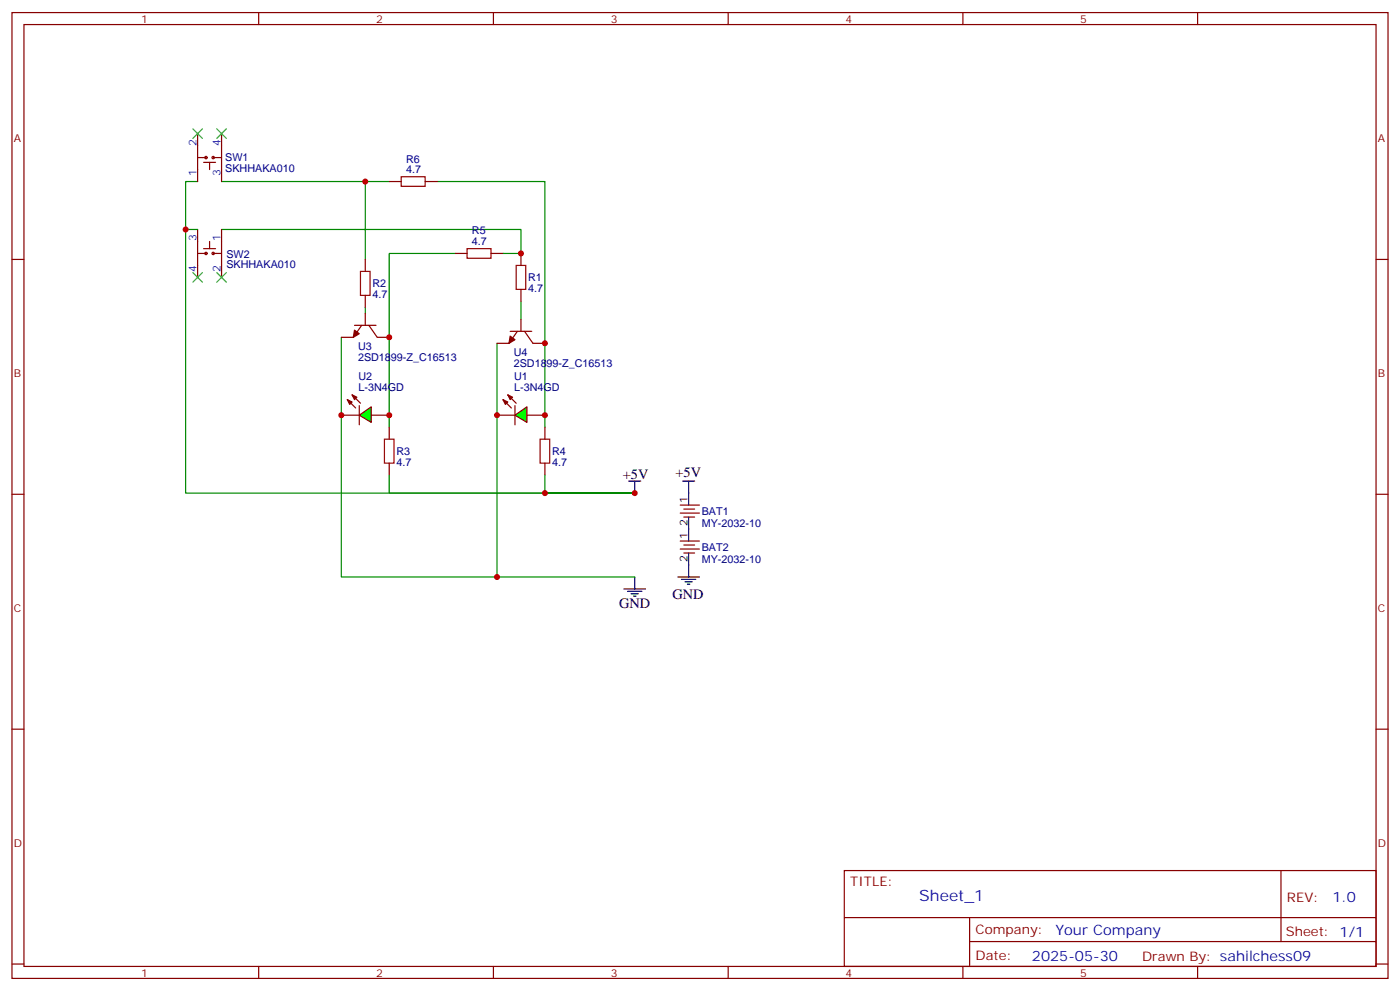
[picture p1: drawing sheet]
<svg xmlns="http://www.w3.org/2000/svg" width="412mm" height="292mm" viewBox="0 0 412 292" stroke-linecap="round" stroke-linejoin="round" font-family="sans-serif">
<g fill="none" stroke="#870000" stroke-width=".35">
<path d="M3.5 3.7h405.4v284.3h-405.4zM7.1 7.2h398.2v277.3h-398.2zM76.2 3.7v3.5M145.3 3.7v3.5M214.5 3.7v3.5M283.6 3.7v3.5M352.8 3.7v3.5M58.2 39.3v14.1M65.3 39.3v14.1M58.2 46.4h2.5M60 47.8h3.5M61.7 47.8v2.1"/>
<path d="M62.8 46.4h2.5M114.7 53.4h3.5M125.2 53.4h3.6M3.5 76.4h3.6M58.2 67.6v14.1M58.2 74.6h2.5M60 73.2h3.5M61.7 71.1v2.1M62.8 74.6h2.5M65.3 67.6v14.1M107.6 76.4v3.5M134.1 74.6h3.5"/>
<path d="M144.6 74.6h3.6M153.5 74.6v3.5M405.3 76.4h3.6M107.6 87v3.5M153.5 85.2v3.5M114.7 125.8v3.5M114.7 136.3v3.6M160.5 125.8v3.5M160.5 136.3v3.6M3.5 145.5h3.6M405.3 145.5h3.6M3.5 214.7h3.6"/>
<path d="M405.3 214.7h3.6M248.7 256.3h156.6v28.2h-156.6zM377.3 256.3v20.9M248.7 270.1h156.5M285.6 277.2h119.6M285.6 270.1v14.2M3.5 283.8h3.6M76.2 284.5v3.5M145.3 284.5v3.5M214.5 284.5v3.5M283.6 284.5v3.5M352.8 284.5v3.5"/>
<path d="M405.3 283.8h3.6"/>
<circle cx="60.7" cy="46.4" r=".35"/>
<circle cx="62.8" cy="46.4" r=".35"/>
<circle cx="60.7" cy="74.6" r=".35"/>
<circle cx="62.8" cy="74.6" r=".35"/>
</g>
<path d="M185.2 141.6h3.5M187 141.6v3.6M183.8 173.4h6.3M184.9 174.1h4.2M185.9 174.8h2.1M186.6 175.5h.7M187 169.9v3.5" fill="none" stroke="#000" stroke-width=".35"/>
<path d="M58.2 53.4h-3.5v91.8h132.3h-26.5v-5.3M65.3 53.4h49.4M107.6 53.4v23M128.8 53.4h31.7v72.4M54.7 67.6h3.5M65.3 67.6h88.2v7h-5.3M134.1 74.6h-19.4v51.2M100.5 99.3v70.6h45.9M107.6 90.5v1.8M153.5 88.7v5.3M146.4 101.1v68.8h40.6M114.7 139.9v5.3h45.8" fill="none" stroke="#008700" stroke-width=".35"/>
<path d="M118.2 52h7v2.9h-7zM106.2 79.9h2.8v7.1h-2.8zM137.6 73.2h7v2.8h-7zM152 78.1h2.9v7.1h-2.9zM113.2 129.3h2.9v7h-2.9zM159.1 129.3h2.8v7h-2.8z" fill="none" stroke="#a10000" stroke-width=".35"/>
<path d="M56.8 37.9l2.8 2.8M59.6 37.9l-2.8 2.8M63.9 37.9l2.8 2.8M66.7 37.9l-2.8 2.8M56.8 80.3l2.8 2.8M59.6 80.3l-2.8 2.8M63.9 80.3l2.8 2.8M66.7 80.3l-2.8 2.8" fill="none" stroke="#3c3" stroke-width=".35"/>
<path d="M151.7 122.2l3.5-2.4v4.6z" fill="#0f0" stroke="#870000" stroke-width=".35"/>
<path d="M148.2 117.7l2.4 2.4M149.6 116.2l2.4 2.5M151.7 119.4v5.7M146.4 122.2h5.3M155.2 122.2h5.3" fill="none" stroke="#870000" stroke-width=".35"/>
<g fill="#870000" stroke="#870000" stroke-width=".35">
<path d="M149.6 116.2l1.4 .7-.7 .8z"/>
<path d="M148.2 117.7l1.4 .7-.7 .7z"/>
</g>
<path d="M105.8 122.2l3.6-2.4v4.6z" fill="#0f0" stroke="#870000" stroke-width=".35"/>
<g fill="none" stroke="#870000" stroke-width=".35">
<path d="M104.4 95.8h6.4M106.5 95.8l-2.4 3.5h-3.6M107.6 92.3v3.5M108.7 95.8l2.4 3.5h3.6M150.3 97.5h6.3M152.4 97.5l-2.5 3.6h-3.5M153.5 94v3.5M154.5 97.5l2.5 3.6h3.5M102.3 117.7l2.5 2.4M103.7 116.2l2.5 2.5M105.8 119.4v5.7M100.5 122.2h5.3"/>
<path d="M109.4 122.2h5.3M200.4 148.7h5.6M200.4 151h5.6M200.4 159.3h5.6M201.4 149.9h3.2M201.4 152.2h3.2M200.4 161.6h5.6M201.4 160.5h3.2M201.4 162.8h3.2"/>
</g>
<g fill="#870000" stroke="#870000" stroke-width=".35">
<path d="M103.7 116.2l1.4 .7-.7 .8z"/>
<path d="M102.3 117.7l1.4 .7-.7 .7z"/>
<path d="M104.4 97.2l1.4 1-1.7 1.1z"/>
<path d="M150.3 99l1.4 1-1.8 1.1z"/>
</g>
<path d="M201.1 141.6h3.5M202.8 141.6v7.1M202.8 152.2v7.1M199.7 169.9h6.3M200.7 170.6h4.3M201.8 171.3h2.1M202.5 172h.7M202.8 162.8v7.1" fill="none" stroke="#000" stroke-width=".35"/>
<g fill="#c00">
<circle cx="160.5" cy="145.2" r=".88"/>
<circle cx="146.4" cy="169.9" r=".88"/>
<circle cx="107.6" cy="53.4" r=".88"/>
<circle cx="187" cy="145.2" r=".88"/>
<circle cx="54.7" cy="67.6" r=".88"/>
<circle cx="153.5" cy="74.6" r=".88"/>
<circle cx="160.5" cy="122.2" r=".88"/>
<circle cx="146.4" cy="122.2" r=".88"/>
<circle cx="114.7" cy="122.2" r=".88"/>
<circle cx="100.5" cy="122.2" r=".88"/>
<circle cx="114.7" cy="99.3" r=".88"/>
<circle cx="160.5" cy="101.1" r=".88"/>
</g>
<text font-size="4.6" fill="#00f" x="270.8" y="265.3">Sheet_1</text>
<g font-size="4.2">
<text x="183.4" y="140.9">+5V</text>
<text x="199" y="140.4">+5V</text>
<text x="182.4" y="179">GND</text>
<text x="198.1" y="176.4">GND</text>
</g>
<g font-size="4.2" fill="#00f">
<text x="392.5" y="265.6">1.0</text>
<text x="310.9" y="275.1">Your Company</text>
<text x="304" y="282.9">2025-05-30</text>
</g>
<g font-size="3.9" fill="#800">
<text x="250.5" y="260.9">TITLE:</text>
<text x="379.1" y="265.6">REV:</text>
<text x="287.4" y="275.1">Company:</text>
<text x="378.7" y="275.7">Sheet: 1/1</text>
<text x="287.4" y="282.8">Date:</text>
<text x="336.4" y="282.8">Drawn By: sahilchess09</text>
</g>
<g font-size="3.2" fill="#800">
<text x="41.6" y="6.7">1</text>
<text x="110.8" y="6.7">2</text>
<text x="179.9" y="6.7">3</text>
<text x="249.1" y="6.7">4</text>
<text x="318.2" y="6.7">5</text>
<text x="4.1" y="41.8">A</text>
<text x="405.9" y="41.8">A</text>
<text x="4.1" y="110.9">B</text>
<text x="405.9" y="110.9">B</text>
<text x="4.1" y="180.1">C</text>
<text x="405.9" y="180.1">C</text>
<text x="4.1" y="249.2">D</text>
<text x="405.9" y="249.2">D</text>
<text x="41.6" y="287.5">1</text>
<text x="110.8" y="287.5">2</text>
<text x="179.9" y="287.5">3</text>
<text x="249.1" y="287.5">4</text>
<text x="318.2" y="287.5">5</text>
</g>
<g font-size="3.2" fill="#00f">
<text x="57.9" y="42.9" transform="rotate(-90 57.9 42.9)">2</text>
<text x="64.9" y="42.9" transform="rotate(-90 64.9 42.9)">4</text>
<text x="57.9" y="51.9" transform="rotate(-90 57.9 51.9)">1</text>
<text x="64.9" y="51.9" transform="rotate(-90 64.9 51.9)">3</text>
<text x="57.9" y="71.1" transform="rotate(-90 57.9 71.1)">3</text>
<text x="64.9" y="71.1" transform="rotate(-90 64.9 71.1)">1</text>
<text x="57.9" y="80.2" transform="rotate(-90 57.9 80.2)">4</text>
<text x="64.9" y="80.2" transform="rotate(-90 64.9 80.2)">2</text>
</g>
<g font-size="3.2" fill="#000080">
<text x="66.3" y="47.5">SW1</text>
<text x="119.6" y="47.9">R6</text>
<text x="66.3" y="50.7">SKHHAKA010</text>
<text x="119.6" y="51">4.7</text>
<text x="139" y="69">R5</text>
<text x="66.7" y="75.8">SW2</text>
<text x="139" y="72.1">4.7</text>
<text x="66.7" y="79">SKHHAKA010</text>
<text x="155.6" y="82.8">R1</text>
<text x="109.7" y="87.7">4.7</text>
<text x="109.7" y="84.6">R2</text>
<text x="155.6" y="86">4.7</text>
<text x="105.5" y="106.2">2SD1899-Z_C16513</text>
<text x="105.5" y="103">U3</text>
<text x="151.3" y="108">2SD1899-Z_C16513</text>
<text x="151.3" y="104.7">U4</text>
<text x="105.6" y="112">U2</text>
<text x="151.4" y="112">U1</text>
<text x="105.6" y="115.2">L-3N4GD</text>
<text x="151.4" y="115.2">L-3N4GD</text>
<text x="116.8" y="137.1">4.7</text>
<text x="116.8" y="134">R3</text>
<text x="162.6" y="137.1">4.7</text>
<text x="162.6" y="134">R4</text>
<text x="206.7" y="155">MY-2032-10</text>
<text x="206.7" y="151.5">BAT1</text>
<text x="206.7" y="165.6">MY-2032-10</text>
<text x="206.7" y="162.1">BAT2</text>
</g>
<g font-size="3.2">
<text x="202.5" y="148" transform="rotate(-90 202.5 148)">1</text>
<text x="202.5" y="154.9" transform="rotate(-90 202.5 154.9)">2</text>
<text x="202.5" y="158.6" transform="rotate(-90 202.5 158.6)">1</text>
<text x="202.5" y="165.5" transform="rotate(-90 202.5 165.5)">2</text>
</g>
</svg>
